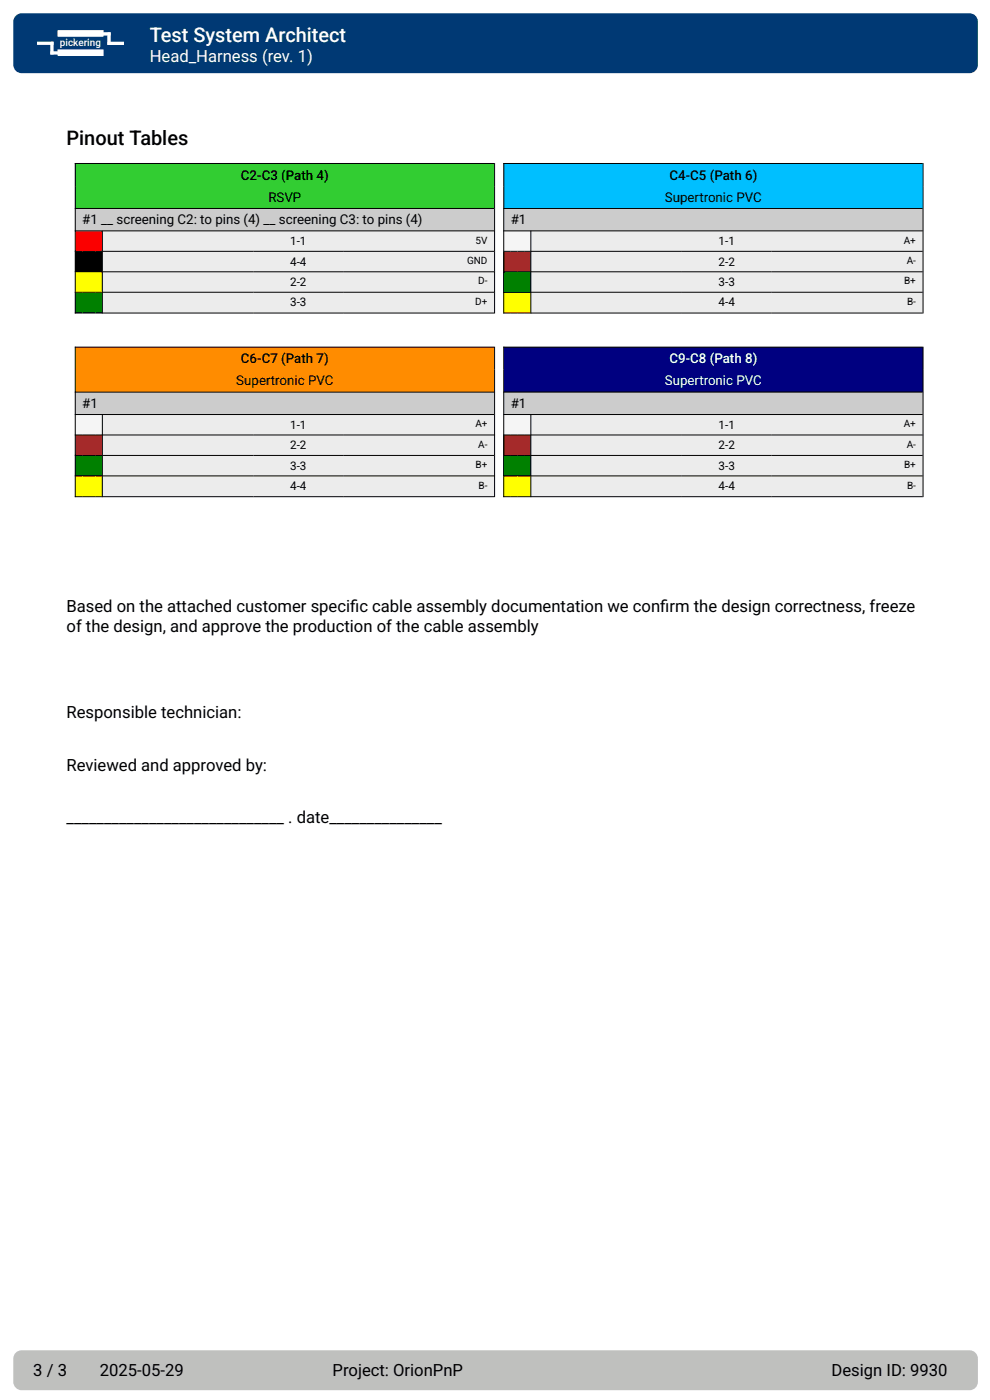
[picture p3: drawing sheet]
<svg xmlns="http://www.w3.org/2000/svg" width="210mm" height="297mm" viewBox="0 0 210 297" stroke-linecap="round" stroke-linejoin="round" font-family="sans-serif">
<path d="M3.3 3.3l.8-.4 .5-.1h201.1a1.76 1.76 0 0 1 1.7 1.8v9.2a1.76 1.76 0 0 1-1.7 1.7h-201.1a1.76 1.76 0 0 1-1.8-1.7v-9.2l.1-.5z" fill="#003974"/>
<path d="M3.3 287l.8-.5h.5h201.1a1.76 1.76 0 0 1 1.7 1.7v5a1.76 1.76 0 0 1-1.7 1.7h-201.1a1.76 1.76 0 0 1-1.8-1.7v-5l.1-.4z" fill="#bfc0be"/>
<g fill="#ececec">
<path d="M163.7 62h32.1v4.4h-32.1z"/>
<path d="M144.6 62h19.1v4.4h-19.1z"/>
<path d="M112.6 62h32v4.4h-32z"/>
</g>
<g fill="#ff0">
<path d="M111.2 62h1.4v4.4h-1.4z"/>
<path d="M109.8 62h1.4v4.4h-1.4z"/>
<path d="M108.4 62h1.4v4.4h-1.4z"/>
<path d="M106.9 62h1.5v4.4h-1.5z"/>
</g>
<g fill="#ececec">
<path d="M163.7 57.7h32.1v4.3h-32.1z"/>
<path d="M144.6 57.7h19.1v4.3h-19.1z"/>
<path d="M112.6 57.7h32v4.3h-32z"/>
</g>
<g fill="#008000">
<path d="M111.2 57.7h1.4v4.3h-1.4z"/>
<path d="M109.8 57.7h1.4v4.3h-1.4z"/>
<path d="M108.4 57.7h1.4v4.3h-1.4z"/>
<path d="M106.9 57.7h1.5v4.3h-1.5z"/>
</g>
<g fill="#ececec">
<path d="M163.7 53.3h32.1v4.4h-32.1z"/>
<path d="M144.6 53.3h19.1v4.4h-19.1z"/>
<path d="M112.6 53.3h32v4.4h-32z"/>
</g>
<g fill="#a52a2a">
<path d="M111.2 53.3h1.4v4.4h-1.4z"/>
<path d="M109.8 53.3h1.4v4.4h-1.4z"/>
<path d="M108.4 53.3h1.4v4.4h-1.4z"/>
<path d="M106.9 53.3h1.5v4.4h-1.5z"/>
</g>
<g fill="#ececec">
<path d="M163.7 49h32.1v4.3h-32.1z"/>
<path d="M144.6 49h19.1v4.3h-19.1z"/>
<path d="M112.6 49h32v4.3h-32z"/>
</g>
<g fill="#f5f5f5">
<path d="M111.2 49h1.4v4.3h-1.4z"/>
<path d="M109.8 49h1.4v4.3h-1.4z"/>
<path d="M108.4 49h1.4v4.3h-1.4z"/>
<path d="M106.9 49h1.5v4.3h-1.5z"/>
</g>
<path d="M106.9 44.2h88.8v4.8h-88.8z" fill="#ccc"/>
<g fill="#00bfff">
<path d="M106.9 39.5h88.8v4.7h-88.8z"/>
<path d="M106.9 34.7h88.8v4.8h-88.8z"/>
</g>
<g fill="#ececec">
<path d="M72.8 62h32.1v4.4h-32.1z"/>
<path d="M53.8 62h19v4.4h-19z"/>
<path d="M21.7 62h32.1v4.4h-32.1z"/>
</g>
<g fill="#008000">
<path d="M20.3 62h1.4v4.4h-1.4z"/>
<path d="M18.9 62h1.4v4.4h-1.4z"/>
<path d="M17.5 62h1.4v4.4h-1.4z"/>
<path d="M16 62h1.5v4.4h-1.5z"/>
</g>
<g fill="#ececec">
<path d="M72.8 57.7h32.1v4.3h-32.1z"/>
<path d="M53.8 57.7h19v4.3h-19z"/>
<path d="M21.7 57.7h32.1v4.3h-32.1z"/>
</g>
<g fill="#ff0">
<path d="M20.3 57.7h1.4v4.3h-1.4z"/>
<path d="M18.9 57.7h1.4v4.3h-1.4z"/>
<path d="M17.5 57.7h1.4v4.3h-1.4z"/>
<path d="M16 57.7h1.5v4.3h-1.5z"/>
</g>
<g fill="#ececec">
<path d="M72.8 53.3h32.1v4.4h-32.1z"/>
<path d="M53.8 53.3h19v4.4h-19z"/>
<path d="M21.7 53.3h32.1v4.4h-32.1z"/>
</g>
<path d="M16 53.3h1.5v4.4h-1.5zM17.5 53.3h1.4v4.4h-1.4zM18.9 53.3h1.4v4.4h-1.4zM20.3 53.3h1.4v4.4h-1.4z" fill="#000"/>
<g fill="#ececec">
<path d="M72.8 49h32.1v4.3h-32.1z"/>
<path d="M53.8 49h19v4.3h-19z"/>
<path d="M21.7 49h32.1v4.3h-32.1z"/>
</g>
<g fill="#f00">
<path d="M20.3 49h1.4v4.3h-1.4z"/>
<path d="M18.9 49h1.4v4.3h-1.4z"/>
<path d="M17.5 49h1.4v4.3h-1.4z"/>
<path d="M16 49h1.5v4.3h-1.5z"/>
</g>
<path d="M16 44.2h88.8v4.8h-88.8z" fill="#ccc"/>
<g fill="#32cd32">
<path d="M16 39.5h88.8v4.7h-88.8z"/>
<path d="M16 34.7h88.8v4.8h-88.8z"/>
</g>
<g fill="none" stroke="#000" stroke-width=".21">
<path d="M15.9 34.7h88.9M16 34.6v31.9M104.9 34.6v31.9M106.8 34.7h88.9M106.9 34.6v31.9M195.8 34.6v31.9M15.9 44.2h88.9M15.9 49h88.9M15.9 53.3h88.9M15.9 57.7h88.9M21.7 49v17.5M106.8 44.2h88.9"/>
<path d="M106.8 49h88.9M106.8 53.3h88.9M106.8 57.7h88.9M112.6 49v17.5M15.9 62h88.9M15.9 66.4h88.9M106.8 62h88.9M106.8 66.4h88.9"/>
</g>
<g fill="#ececec">
<path d="M163.7 101h32.1v4.4h-32.1z"/>
<path d="M144.6 101h19.1v4.4h-19.1z"/>
<path d="M112.6 101h32v4.4h-32z"/>
</g>
<g fill="#ff0">
<path d="M111.2 101h1.4v4.4h-1.4z"/>
<path d="M109.8 101h1.4v4.4h-1.4z"/>
<path d="M108.4 101h1.4v4.4h-1.4z"/>
<path d="M106.9 101h1.5v4.4h-1.5z"/>
</g>
<g fill="#ececec">
<path d="M163.7 96.6h32.1v4.4h-32.1z"/>
<path d="M144.6 96.6h19.1v4.4h-19.1z"/>
<path d="M112.6 96.6h32v4.4h-32z"/>
</g>
<g fill="#008000">
<path d="M111.2 96.6h1.4v4.4h-1.4z"/>
<path d="M109.8 96.6h1.4v4.4h-1.4z"/>
<path d="M108.4 96.6h1.4v4.4h-1.4z"/>
<path d="M106.9 96.6h1.5v4.4h-1.5z"/>
</g>
<g fill="#ececec">
<path d="M163.7 92.3h32.1v4.3h-32.1z"/>
<path d="M144.6 92.3h19.1v4.3h-19.1z"/>
<path d="M112.6 92.3h32v4.3h-32z"/>
</g>
<g fill="#a52a2a">
<path d="M111.2 92.3h1.4v4.3h-1.4z"/>
<path d="M109.8 92.3h1.4v4.3h-1.4z"/>
<path d="M108.4 92.3h1.4v4.3h-1.4z"/>
<path d="M106.9 92.3h1.5v4.3h-1.5z"/>
</g>
<g fill="#ececec">
<path d="M163.7 87.9h32.1v4.4h-32.1z"/>
<path d="M144.6 87.9h19.1v4.4h-19.1z"/>
<path d="M112.6 87.9h32v4.4h-32z"/>
</g>
<g fill="#f5f5f5">
<path d="M111.2 87.9h1.4v4.4h-1.4z"/>
<path d="M109.8 87.9h1.4v4.4h-1.4z"/>
<path d="M108.4 87.9h1.4v4.4h-1.4z"/>
<path d="M106.9 87.9h1.5v4.4h-1.5z"/>
</g>
<path d="M106.9 83.2h88.8v4.7h-88.8z" fill="#ccc"/>
<g fill="#000080">
<path d="M106.9 78.4h88.8v4.8h-88.8z"/>
<path d="M106.9 73.6h88.8v4.8h-88.8z"/>
</g>
<g fill="#ececec">
<path d="M72.8 101h32.1v4.4h-32.1z"/>
<path d="M53.8 101h19v4.4h-19z"/>
<path d="M21.7 101h32.1v4.4h-32.1z"/>
</g>
<g fill="#ff0">
<path d="M20.3 101h1.4v4.4h-1.4z"/>
<path d="M18.9 101h1.4v4.4h-1.4z"/>
<path d="M17.5 101h1.4v4.4h-1.4z"/>
<path d="M16 101h1.5v4.4h-1.5z"/>
</g>
<g fill="#ececec">
<path d="M72.8 96.6h32.1v4.4h-32.1z"/>
<path d="M53.8 96.6h19v4.4h-19z"/>
<path d="M21.7 96.6h32.1v4.4h-32.1z"/>
</g>
<g fill="#008000">
<path d="M20.3 96.6h1.4v4.4h-1.4z"/>
<path d="M18.9 96.6h1.4v4.4h-1.4z"/>
<path d="M17.5 96.6h1.4v4.4h-1.4z"/>
<path d="M16 96.6h1.5v4.4h-1.5z"/>
</g>
<g fill="#ececec">
<path d="M72.8 92.3h32.1v4.3h-32.1z"/>
<path d="M53.8 92.3h19v4.3h-19z"/>
<path d="M21.7 92.3h32.1v4.3h-32.1z"/>
</g>
<g fill="#a52a2a">
<path d="M20.3 92.3h1.4v4.3h-1.4z"/>
<path d="M18.9 92.3h1.4v4.3h-1.4z"/>
<path d="M17.5 92.3h1.4v4.3h-1.4z"/>
<path d="M16 92.3h1.5v4.3h-1.5z"/>
</g>
<g fill="#ececec">
<path d="M72.8 87.9h32.1v4.4h-32.1z"/>
<path d="M53.8 87.9h19v4.4h-19z"/>
<path d="M21.7 87.9h32.1v4.4h-32.1z"/>
</g>
<g fill="#f5f5f5">
<path d="M20.3 87.9h1.4v4.4h-1.4z"/>
<path d="M18.9 87.9h1.4v4.4h-1.4z"/>
<path d="M17.5 87.9h1.4v4.4h-1.4z"/>
<path d="M16 87.9h1.5v4.4h-1.5z"/>
</g>
<path d="M16 83.2h88.8v4.7h-88.8z" fill="#ccc"/>
<g fill="#ff8c00">
<path d="M16 78.4h88.8v4.8h-88.8z"/>
<path d="M16 73.6h88.8v4.8h-88.8z"/>
</g>
<g fill="none" stroke="#000" stroke-width=".21">
<path d="M15.9 73.6h88.9M16 73.6v31.9M104.9 73.6v31.9M106.8 73.6h88.9M106.9 73.6v31.9M195.8 73.6v31.9M15.9 83.2h88.9M15.9 87.9h88.9M15.9 92.3h88.9M15.9 96.6h88.9M21.7 87.9v17.6M106.8 83.2h88.9"/>
<path d="M106.8 87.9h88.9M106.8 92.3h88.9M106.8 96.6h88.9M112.6 87.9v17.6M15.9 101h88.9M15.9 105.4h88.9M106.8 101h88.9M106.8 105.4h88.9"/>
</g>
<g fill="#fff">
<path d="M12.2 6.4h9.7l.1 1.3-9.7 .1z"/>
<path d="M12.2 10.5h9.7l.1 1.3-9.7 .1z"/>
<path d="M20 6.9l3.4-.1 .1 .7h-3.5z"/>
<path d="M22.8 6.9h.7l-.1 2.6h-.6z"/>
<path d="M22.8 8.9l3.4-.1 .1 .7-3.5 .1z"/>
<path d="M7.9 8.8h3.4l.1 .7h-3.5z"/>
<path d="M10.7 8.9h.7l-.1 2.7-.6-.1z"/>
<path d="M10.7 10.9h3.5v.6l-3.4 .1z"/>
</g>
<text font-size="4.2" fill="#fff" x="31.7" y="8.9">Test System Architect</text>
<text font-size="4.2" x="14.1" y="30.7">Pinout Tables</text>
<text font-size="3.5" fill="#fff" x="31.7" y="13.2">Head_Harness (rev. 1)</text>
<g font-size="3.5">
<text x="14.1" y="129.9">Based on the attached customer specif</text>
<text x="74.3" y="129.9">ic cable assembly documentation we conf</text>
<text x="140" y="129.9">irm the design correctness, freeze</text>
<text x="14.1" y="134">of the design, and approve the production of the cable assembly</text>
<text x="14.1" y="152.3">Responsible technician:</text>
<text x="14.1" y="163.5">Reviewed and approved by:</text>
<text x="14.1" y="174.7">_____________________________ . date_______________</text>
<text x="7.1" y="291.8">3 / 3</text>
<text x="21.2" y="291.8">2025-05-29</text>
<text x="70.6" y="291.8">Project: OrionPnP</text>
<text x="176.4" y="291.8">Design ID: 9930</text>
</g>
<g font-size="2.8">
<text x="51.1" y="38.1">C2-C3 (Path 4)</text>
<text x="142" y="38.1">C4-C5 (Path 6)</text>
<text x="17.5" y="47.6">#1 __ screening C2: to pins (4) __ screening C3: to pins (4)</text>
<text x="56.9" y="42.8">RSVP</text>
<text x="108.4" y="47.6">#1</text>
<text x="141" y="42.8">Supertronic PVC</text>
<text x="51.1" y="77.1">C6-C7 (Path 7)</text>
<text x="50.1" y="81.8">Supertronic PVC</text>
<text x="17.5" y="86.5">#1</text>
<text x="108.4" y="86.5">#1</text>
</g>
<g font-size="2.8" fill="#fff">
<text x="142" y="77.1">C9-C8 (Path 8)</text>
<text x="141" y="81.8">Supertronic PVC</text>
</g>
<g font-size="2.5">
<text x="61.5" y="52">1-1</text>
<text x="152.4" y="52">1-1</text>
<text x="61.5" y="56.3">4-4</text>
<text x="152.4" y="56.3">2-2</text>
<text x="61.5" y="60.7">2-2</text>
<text x="61.5" y="65">3-3</text>
<text x="152.4" y="60.7">3-3</text>
<text x="152.4" y="65">4-4</text>
<text x="61.5" y="91">1-1</text>
<text x="61.5" y="95.3">2-2</text>
<text x="152.4" y="91">1-1</text>
<text x="152.4" y="95.3">2-2</text>
<text x="61.5" y="99.6">3-3</text>
<text x="152.4" y="99.6">3-3</text>
<text x="61.5" y="104">4-4</text>
<text x="152.4" y="104">4-4</text>
</g>
<text font-size="2.1" fill="#fff" x="12.7" y="9.7">pickering</text>
<g font-size="2.1">
<text x="100.9" y="51.7">5V</text>
<text x="191.7" y="51.7">A+</text>
<text x="99.1" y="56">GND</text>
<text x="192.3" y="56">A-</text>
<text x="100.8" y="64.7">D+</text>
<text x="101.4" y="60.3">D-</text>
<text x="191.8" y="60.3">B+</text>
<text x="192.4" y="64.7">B-</text>
<text x="100.8" y="90.6">A+</text>
<text x="101.4" y="95">A-</text>
<text x="191.7" y="90.6">A+</text>
<text x="192.3" y="95">A-</text>
<text x="100.9" y="99.3">B+</text>
<text x="191.8" y="99.3">B+</text>
<text x="101.5" y="103.6">B-</text>
<text x="192.4" y="103.6">B-</text>
</g>
</svg>
